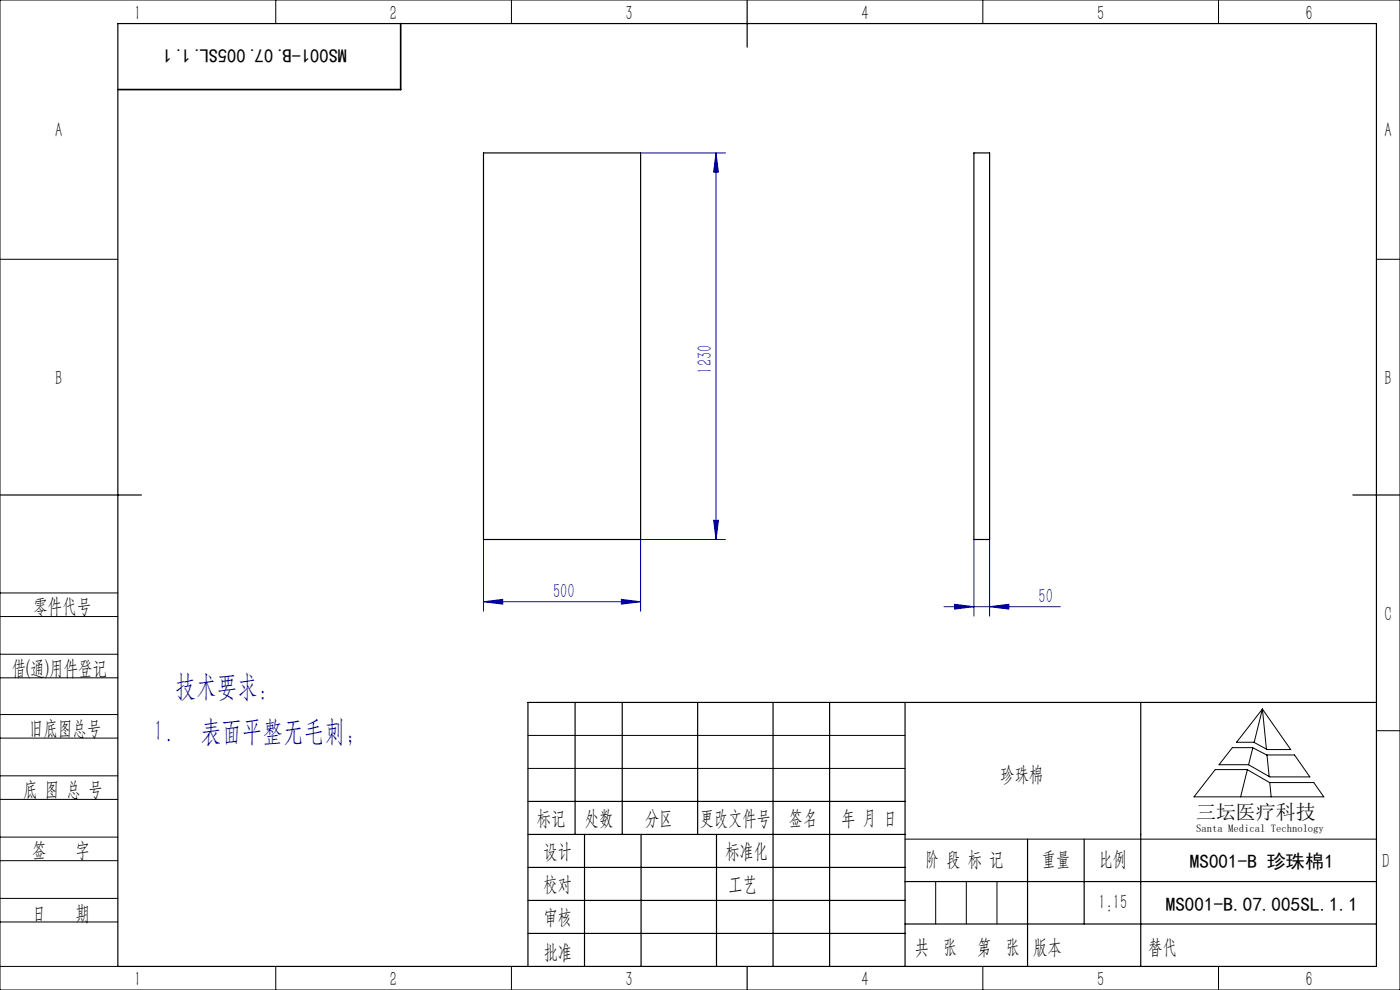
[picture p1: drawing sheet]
<svg xmlns="http://www.w3.org/2000/svg" width="297mm" height="210mm" viewBox="0 0 297 210" stroke-linecap="round" stroke-linejoin="round" font-family="sans-serif">
<g fill="none" stroke="#0000a0" stroke-width=".21">
<path d="M135.9 32.4h18M151.9 32.4v82M151.9 32.4l.5 4.1h-1zM102.6 114.4v15.2M151.4 110.4h1l-.5 4zM153.9 114.4h-18v15.2M206.6 114.4v16.3M209.9 114.4v16.3M102.6 127.6l4-.5v1.1zM102.6 127.6h33.3M131.8 127.1l4.1 .5-4.1 .6zM200.3 128.7h24.6"/>
<path d="M202.5 128.2l4.1 .5-4.1 .5zM209.9 128.7l4.1-.5v1z"/>
</g>
<g fill="none" stroke="#000" stroke-width=".21">
<path d="M0 0h297v210h-297zM58.5 0v5M108.5 0v5M208.5 0v5M258.5 0v5M0 55h25M292 55h5M0 138.8h25M0 125.8h25M0 130.8h25M0 143.8h25M0 156.6h25"/>
<path d="M0 151.6h25M112 156h80M261.4 158.6h4.3l3 1.5h5.9l3.3 4.7h-8.5l-4.5-2.6h-6.3zM265.8 158.6l-.9 3.6M267.8 150.4l6 8.6h-5l-2.8-1.5h-3.7zM267.8 150.4l-1.7 7.1M267.8 150.4l.9 8.5M292 155h5M0 169.6h25M0 164.6h25M0 177.6h25M112 163h80"/>
<path d="M192 178h100M257.8 163.2h6.8l4.7 2.8h9.4l2.1 3h-27.5zM264.6 163.3l-1.4 5.7M268.8 160.1l.4 4.6M269.4 166l.3 3M0 182.6h25M0 190.6h25M0 195.6h25M198.5 187v9M205 187v9M211.5 187v9M0 205h25"/>
<path d="M58.5 205v5M108.5 205v5M208.5 205v5M258.5 205v5"/>
</g>
<g fill="none" stroke="#000" stroke-width=".25">
<path d="M25 5h267v200h-267zM158.5 0v10M0 105h30M287 105h10M122 149v28M132 149v28M148 149v28M164 149v56M176 149v56M192 149v56M242 149v56M292 149h-180v56"/>
<path d="M112 170h80M112 177h80M124 177v28M136 177v28M152 177v28M218 178v27M230 178v18M112 184h80M112 191h80M112 198h80M192 187h100M192 196h100"/>
<path d="M158.5 205v5"/>
</g>
<path d="M85 5v14h-60" fill="none" stroke="#000" stroke-width=".35"/>
<g fill="#0000a0">
<path d="M131.8 127.1l4.1 .5-4.1 .6zM102.6 127.6l4-.5v1.1zM209.9 128.7l4.1-.5v1zM202.5 128.2l4.1 .5-4.1 .5z"/>
<path d="M151.9 32.4l.5 4.1h-1zM151.4 110.4h1l-.5 4z"/>
</g>
<path d="M102.6 32.4h33.3v82h-33.3zM206.6 32.4h3.3v82h-3.3z" fill="none" stroke="#000" stroke-width=".25"/>
<g font-size="6.3" fill="#0000a0">
<text x="37.2" y="147.7">技术要求：</text>
<text x="32.6" y="157.2">1.</text>
<text x="42.6" y="157.2">表面平整无毛刺；</text>
</g>
<g font-size="4.4">
<text x="28.5" y="4.1">1</text>
<text x="82.7" y="4.1">2</text>
<text x="132.7" y="4.1">3</text>
<text x="182.7" y="4.1">4</text>
<text x="232.7" y="4.1">5</text>
<text x="277" y="4.1">6</text>
<text x="11.7" y="29.1">A</text>
<text x="293.7" y="29.1">A</text>
<text x="11.7" y="81.6">B</text>
<text x="293.7" y="81.6">B</text>
<text x="7.1" y="130.1">零件代号</text>
<text x="293.7" y="131.6">C</text>
<text x="2.5" y="143.2">借(通)用件登记</text>
<text x="6.2" y="155.8">旧底图总号</text>
<text x="212.2" y="165.6">珍珠棉</text>
<text x="4.9" y="168.9">底 图 总 号</text>
<text x="113.9" y="174.9">标记</text>
<text x="124.1" y="174.9">处数</text>
<text x="136.9" y="174.9">分区</text>
<text x="148.5" y="174.9">更改文件号</text>
<text x="167.4" y="174.9">签名</text>
<text x="178.5" y="174.9">年 月 日</text>
<text x="6.8" y="181.9">签</text>
<text x="16" y="181.9">字</text>
<text x="115.3" y="181.9">设计</text>
<text x="153.9" y="181.9">标准化</text>
<text x="196.3" y="183.7">阶 段 标 记</text>
<text x="221" y="183.7">重量</text>
<text x="233.1" y="183.7">比例</text>
<text x="293.2" y="184.1">D</text>
<text x="115.3" y="189">校对</text>
<text x="154.6" y="189">工艺</text>
<text x="6.8" y="195.2">日</text>
<text x="16" y="195.2">期</text>
<text x="115.4" y="196">审核</text>
<text x="233" y="192.7">1:15</text>
<text x="115.3" y="203.4">批准</text>
<text x="194" y="202.4">共 张</text>
<text x="207.3" y="202.4">第 张</text>
<text x="219.1" y="202.4">版本</text>
<text x="28.5" y="209.1">1</text>
<text x="82.7" y="209.1">2</text>
<text x="132.7" y="209.1">3</text>
<text x="182.7" y="209.1">4</text>
<text x="232.7" y="209.1">5</text>
<text x="277" y="209.1">6</text>
</g>
<g font-size="4.4" fill="#0000a0">
<text x="151" y="79.3" transform="rotate(-90 151 79.3)">1230</text>
<text x="117.3" y="126.8">500</text>
<text x="220.3" y="127.8">50</text>
</g>
<text font-size="4.4" fill="#010000" x="243.6" y="202.4">替代</text>
<text font-size="4.2" x="253.7" y="173.7">三坛医疗科技</text>
<g font-size="4.1">
<text x="73.6" y="10.4" transform="rotate(-180 73.6 10.4)">MS001-B.07.005SL.1.1</text>
<text x="252.4" y="184">MS001-B 珍珠棉1</text>
<text x="247.3" y="193.1">MS001-B.07.005SL.1.1</text>
</g>
<text font-size="2.3" x="253.7" y="176.6">Santa Medical Technology</text>
</svg>
